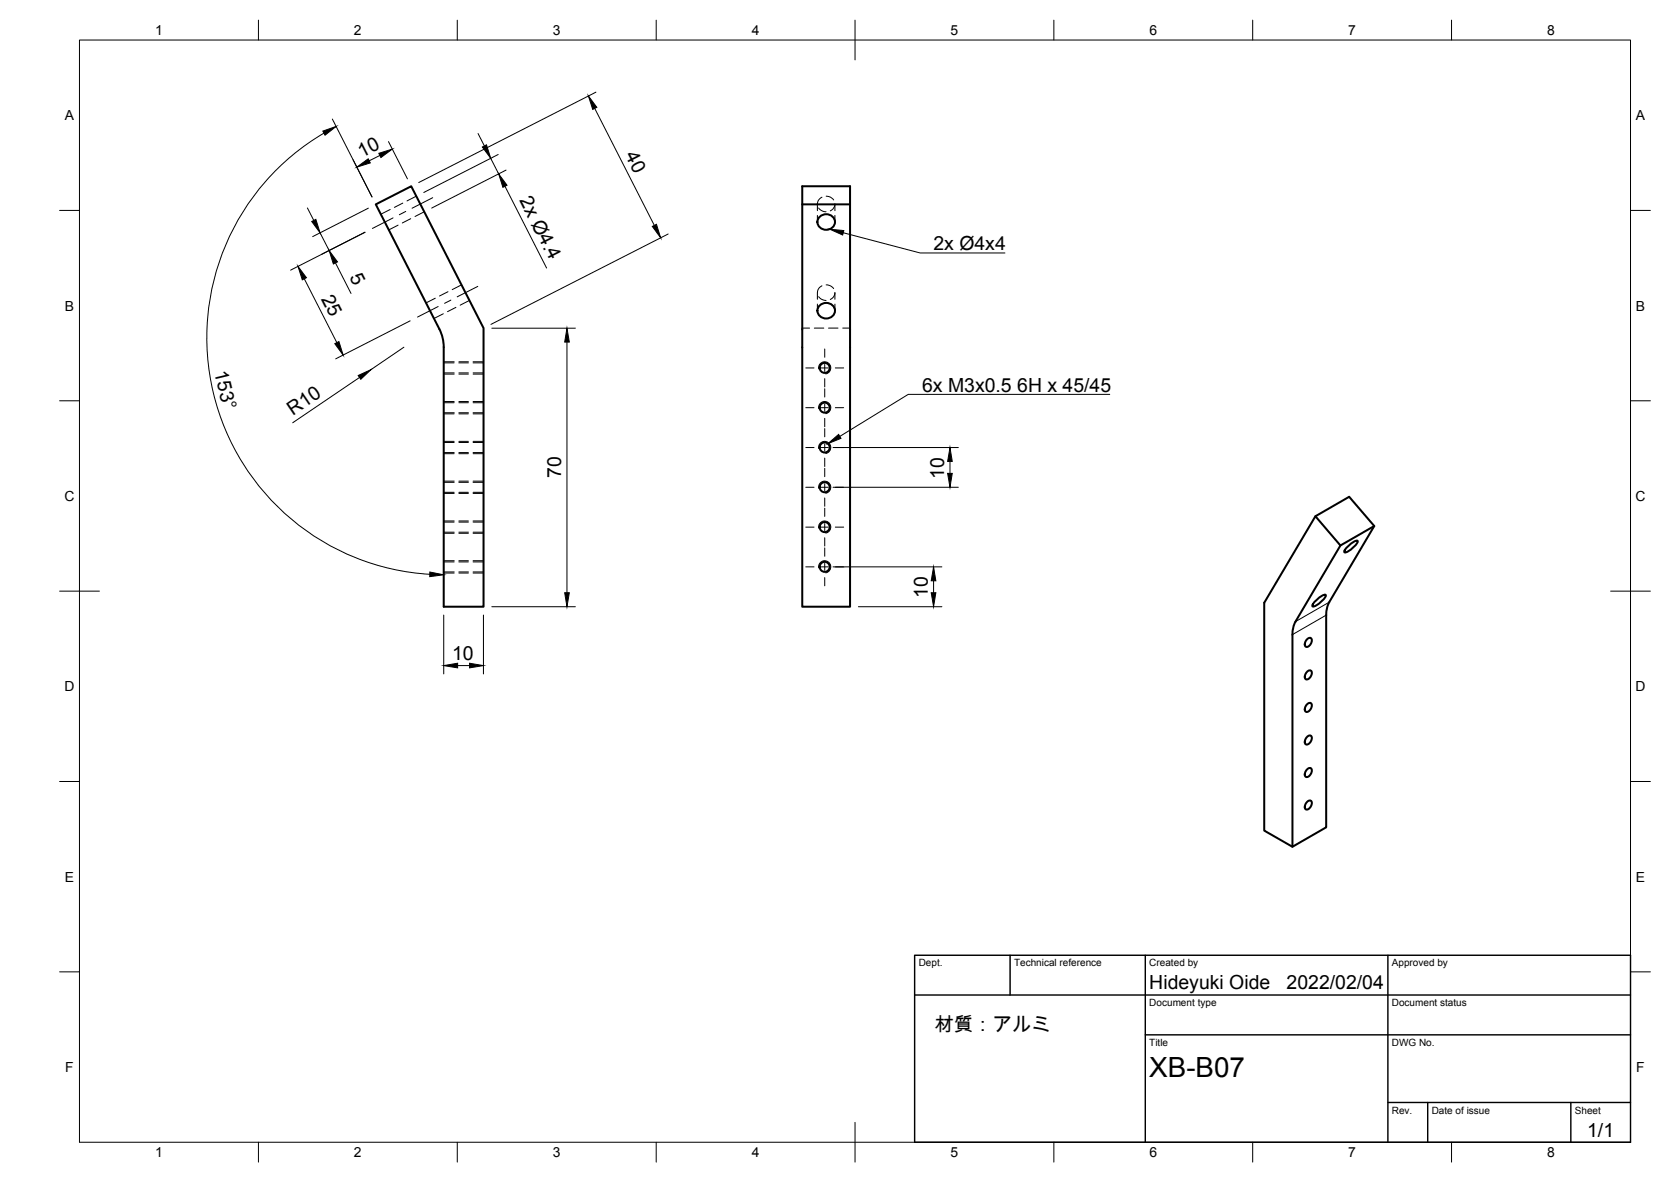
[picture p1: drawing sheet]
<svg xmlns="http://www.w3.org/2000/svg" width="420mm" height="297mm" viewBox="0 0 420 297" stroke-linecap="round" stroke-linejoin="round" font-family="sans-serif">
<g fill="none" stroke="#000" stroke-width=".51">
<path d="M94.5 51.4l8.9-4.6 18.2 35.7v70h-10l-.1-66.6-.5-2-.5-1.2zM201.7 46.8h12v105.7h-12zM201.7 51.4h12M206.2 54.4a2.14 2.14 0 0 1 2.7-.3 2.14 2.14 0 0 1 .8 2.7 2.21 2.21 0 0 1-2.7 .8 2.21 2.21 0 0 1-1.4-2.3zM206.2 76.7a2.14 2.14 0 0 1 2.7-.3 2.14 2.14 0 0 1 .8 2.7 2.21 2.21 0 0 1-2.7 .8 2.21 2.21 0 0 1-1.4-2.3zM330.8 129.7l8.4-4.9 6.3 7.4-11.3 19.1-.6 2.1-.1 54.5-8.5 4.9 .1-54.5 .6-2.1 11.3-19.1-6.2-7.4-12.9 21.8v57.2l7.1 4.1M338.7 137.5l1.7-1.4 1-.2a4.6 4.6 0 0 1-3.4 2.9l.1-.6zM345.5 132.2l-8.5 4.9M330.7 151.1l1.7-1.4 1-.2a4.6 4.6 0 0 1-3.4 2.9l.1-.6zM328.7 177a.65 .65 0 0 1 1.1-.1 1.54 1.54 0 0 1-1.5 2 1.42 1.42 0 0 1 .4-1.9zM328.7 160.6a.65 .65 0 0 1 1.1 0 1.54 1.54 0 0 1-1.5 1.9 1.42 1.42 0 0 1 .4-1.9zM328.7 168.8a.65 .65 0 0 1 1.1-.1 1.54 1.54 0 0 1-1.5 2 1.42 1.42 0 0 1 .4-1.9z"/>
<path d="M328.7 193.3a.65 .65 0 0 1 1.1 0 1.54 1.54 0 0 1-1.5 1.9 1.42 1.42 0 0 1 .4-1.9zM328.7 185.2a.65 .65 0 0 1 1.1-.1 1.54 1.54 0 0 1-1.5 2 1.42 1.42 0 0 1 .4-1.9zM328.7 201.5a.65 .65 0 0 1 1.1-.1 1.54 1.54 0 0 1-1.5 2 1.42 1.42 0 0 1 .4-1.9z"/>
<circle cx="207.4" cy="92.5" r="1.26"/>
<circle cx="207.4" cy="112.5" r="1.26"/>
<circle cx="207.4" cy="102.4" r="1.26"/>
<circle cx="207.4" cy="122.4" r="1.26"/>
<circle cx="207.4" cy="132.5" r="1.26"/>
<circle cx="207.4" cy="142.4" r="1.26"/>
</g>
<g fill="none" stroke="#000" stroke-width=".25">
<path d="M98.1 52.6l-2.3 1.2M100.1 56.6l-2.3 1.2M101.3 51l-2.1 1.1M103.3 55l-2.1 1M104.7 49.3l-2.4 1.2M106.7 53.2l-2.3 1.2M205.5 54.1v1.7M205.8 52.3l1 .8 .9 .1M206.7 49.6l-.8 .6a3.6 3.6 0 0 0-.4 2.7M207.7 49.3l1.1 .3 .8 .7M209.9 52.9v-1.6l-.4 1.2-.7 .5M209.9 54.1v1.7"/>
<path d="M109.5 74.9l-2.4 1.2M111.5 78.9l-2.4 1.1M112.6 73.3l-2.1 1.1M114.6 77.2l-2.1 1.1M116 71.6l-2.3 1.2M118 75.5l-2.3 1.2M205.5 76.4v1.7M205.8 74.6l.7 .5 1.2 .4M206.7 71.8l-.8 .7a3.7 3.7 0 0 0-.4 2.7M207.7 71.6l1.1 .2 .8 .7M209.9 75.2v-1.6l-.2 .9-.9 .8M209.9 76.4v1.7"/>
<path d="M111.6 91.2h2.6M111.6 93.7h2.6M115.4 91.2h2.4M115.4 93.7h2.4M119 91.2h2.6M119 93.7h2.6M201.7 82.5h1.9M204.7 82.5h2.4M208.3 82.5h2.4M211.9 82.5h1.8M111.6 111.2h2.6M111.6 113.7h2.6"/>
<path d="M111.6 101.2h2.6M111.6 103.7h2.6M115.4 111.2h2.4M115.4 113.7h2.4M115.4 101.2h2.4M115.4 103.7h2.4M119 111.2h2.6M119 113.7h2.6M119 101.2h2.6M119 103.7h2.6M111.6 131.2h2.6M111.6 133.7h2.6"/>
<path d="M111.6 121.2h2.6M111.6 123.7h2.6M115.4 131.2h2.4M115.4 133.7h2.4M115.4 121.2h2.4M115.4 123.7h2.4M119 131.2h2.6M119 133.7h2.6M119 121.2h2.6M119 123.7h2.6M111.6 141.2h2.6M111.6 143.7h2.6"/>
<path d="M115.4 141.2h2.4M115.4 143.7h2.4M119 141.2h2.6M119 143.7h2.6"/>
</g>
<g fill="none" stroke="#000" stroke-width=".25">
<path d="M111.6 90.9h2.6M111.6 94h2.6M115.4 90.9h2.4M115.4 94h2.4M119 90.9h2.6M119 94h2.6M111.6 110.9h2.6M111.6 114h2.6M111.6 100.9h2.6M111.6 104h2.6M115.4 110.9h2.4M115.4 114h2.4"/>
<path d="M115.4 100.9h2.4M115.4 104h2.4M119 110.9h2.6M119 114h2.6M119 100.9h2.6M119 104h2.6M111.6 130.9h2.6M111.6 134h2.6M111.6 120.9h2.6M111.6 124h2.6M115.4 130.9h2.4M115.4 134h2.4"/>
<path d="M115.4 120.9h2.4M115.4 124h2.4M119 130.9h2.6M119 134h2.6M119 120.9h2.6M119 124h2.6M111.6 140.9h2.6M111.6 144h2.6M115.4 140.9h2.4M115.4 144h2.4M119 140.9h2.6M119 144h2.6"/>
</g>
<path d="M205.8 92.7a1.53 1.53 0 0 1 1.3-1.8 1.53 1.53 0 0 1 1.8 1.3 1.53 1.53 0 0 1-1.3 1.8M205.8 112.7a1.53 1.53 0 0 1 1.3-1.8 1.53 1.53 0 0 1 1.8 1.3 1.53 1.53 0 0 1-1.3 1.8M205.8 102.7a1.53 1.53 0 0 1 1.3-1.8 1.53 1.53 0 0 1 1.8 1.3 1.53 1.53 0 0 1-1.3 1.8M205.8 132.7a1.53 1.53 0 0 1 1.3-1.8 1.53 1.53 0 0 1 1.8 1.3 1.53 1.53 0 0 1-1.3 1.8M205.8 122.7a1.53 1.53 0 0 1 1.3-1.8 1.53 1.53 0 0 1 1.8 1.3 1.53 1.53 0 0 1-1.3 1.8M205.8 142.7a1.53 1.53 0 0 1 1.3-1.8 1.53 1.53 0 0 1 1.8 1.3 1.53 1.53 0 0 1-1.3 1.8M333.5 154.6l-8.5 4.9M334.2 151.3l-8.5 4.9" fill="none" stroke="#000" stroke-width=".25"/>
<!-- layer: Border -->
<g fill="none" stroke="#000" stroke-width=".25">
<path d="M20 10.1h390v276.9h-390zM65 5.1v5M115 5.1v5M165 5.1v5M215 5.1v10M265 5.1v5M315 5.1v5M365 5.1v5M15 52.9h5M410 52.9h5M15 100.7h5M410 100.7h5"/>
<path d="M15 148.6h10M405 148.6h10M15 196.4h5M410 196.4h5M15 244.2h5M410 244.2h5M65 287v5M115 287v5M165 287v5M215 282.1v9.9M265 287v5M315 287v5"/>
<path d="M365 287v5"/>
</g>
<!-- layer: TitleBlock -->
<path d="M230 240.1h180v46.9h-180zM230 250h180M254 240.1v9.9M288 240.1v46.9M349 240.1v46.9M288 260.1h122M349 277.1h61M359 277.1v9.9M395 277.1v9.9" fill="none" stroke="#000" stroke-width=".36"/>
<!-- layer: Center Lines -->
<g fill="none" stroke="#000" stroke-width=".25">
<path d="M98.8 54.8l-5.2 2.6M102 53.1l-1.6 .9M108.8 49.7l-5.2 2.6M110.2 77l-5.2 2.7M113.4 75.4l-1.6 .8M120.1 72l-5.1 2.6M202.6 92.5h2.1M206.5 92.5h1.8M207.4 87.7v2.1M207.4 91.6v1.8M207.4 95.2v2M207.4 97.7v2.1"/>
<path d="M210 92.5h2.1M202.6 102.5h2.1M202.6 112.5h2.1M206.5 102.5h1.8M206.5 112.5h1.8M207.4 101.6v1.8M207.4 105.1v2.1M207.4 107.7v2.1M207.4 111.6v1.8M207.4 115.1v2.1M207.4 117.7v2.1M210 102.5h2.1"/>
<path d="M210 112.5h2.1M202.6 122.5h2.1M202.6 132.5h2.1M206.5 122.5h1.8M206.5 132.5h1.8M207.4 121.6v1.7M207.4 125.1v2.1M207.4 127.7v2.1M207.4 131.6v1.8M207.4 135.1v2.1M207.4 137.7v2.1M210 122.5h2.1"/>
<path d="M210 132.5h2.1M202.6 142.5h2.1M206.5 142.5h1.8M207.4 141.6v1.7M207.4 145.1v2.1M210 142.5h2.1"/>
</g>
<!-- layer: Dimensions -->
<g fill="none" stroke="#000" stroke-width=".25">
<path d="M81.5 33.5a59.6 59.6 0 0 0-27.8 65.3 59.6 59.6 0 0 0 54.4 45.5M83.6 29.9l9.9 19.6M95.5 39.1l-2.7 1.3M97.7 35.6l4.7 9.3M120.2 33.6l1.6 3.1M123.4 39.8l2 3.9M125.3 38.8l-18.7 9.6M149.5 27.2l15 29.4M149.8 23.2l-44.5 22.7M77.3 52.3l1.6 3.1M80.5 58.5l2.3 4.5M91.8 58.4l-18.7 9.5"/>
<path d="M92.6 52.3l-14 7.2M127 46.8l10.4 20.6M127.3 42.7l-18.8 9.6M168 58.8l-44.6 22.7M76.5 70.1l8.2 16M84.3 66.1l4 7.7M90.4 94.9l-16.8 11.3M101.6 87.3l-8.3 5.6M103.1 80.6l-18.7 9.6M123.7 82.5h21M142.6 86v63M209.5 112.5h31.5"/>
<path d="M238.9 116v3M209.5 122.5h31.5M111.6 154.6v14.8M121.6 154.6v14.8M123.7 152.5h21M209.5 142.5h27.3M215.8 152.5h21M234.7 146v3M115.1 167.3h3"/>
</g>
<g fill="#000" stroke="#000" stroke-width=".25">
<path d="M81.2 32.9l3.3-1.1-2.8 2.2zM89.7 42l2.9-2.1 .5 1zM95.2 38.5l3.4-1-2.8 2.1zM121.3 36.9l1-.5 1.1 3.4zM148 24.1l2.1 2.9-1.1 .5zM78.4 55.7l1-.6 1.1 3.4zM125.4 43.7l2.1 2.9-1.1 .5zM164 56.9l1.1-.5 1 3.4zM74.9 66.9l2.1 2.9-1 .5zM82.8 63l2.1 2.8-1.1 .5zM84.2 86.4l1-.6 1.1 3.4zM90.1 94.4l3.2-1.5-2.6 2.4z"/>
<path d="M142.6 82.5l.6 3.5h-1.2zM238.9 112.5l.5 3.5h-1.1zM238.3 119h1.1l-.5 3.5zM108.1 143.7l3.5 .7-3.5 .5zM142 149h1.2l-.6 3.5zM234.7 142.5l.6 3.5h-1.2zM234.1 149h1.2l-.6 3.5zM111.6 167.3l3.5-.6v1.1zM118.1 166.7l3.5 .6-3.5 .5z"/>
</g>
<!-- layer: Annotations -->
<path d="M208.6 57.6l3.6 .3-.3 1.2zM208.2 111.5l2.7-2.3 .6 1z" fill="#000" stroke="#000" stroke-width=".25"/>
<path d="M212 58.5l19.4 5.1h21.3M279 99.1h-50.6l-17.2 10.6" fill="none" stroke="#000" stroke-width=".25"/>
<text font-size="7" x="289" y="270.6">XB-B07</text>
<g font-size="4.9">
<text x="91" y="39.7" transform="rotate(-27 91 39.7)">10</text>
<text x="157.1" y="38.9" transform="rotate(63 157.1 38.9)">40</text>
<text x="130.5" y="50.4" transform="rotate(63 130.5 50.4)">2x Ø4.4</text>
<text x="234.7" y="62.9">2x Ø4x4</text>
<text x="87.8" y="69.6" transform="rotate(63 87.8 69.6)">5</text>
<text x="80.7" y="75" transform="rotate(63 80.7 75)">25</text>
<text x="53.8" y="93.4" transform="rotate(77 53.8 93.4)">153°</text>
<text x="231.9" y="98.4">6x M3x0.5</text>
<text x="255.8" y="98.4">6H x 45/45</text>
<text x="73.6" y="104.5" transform="rotate(-34 73.6 104.5)">R10</text>
<text x="141.1" y="120.2" transform="rotate(-90 141.1 120.2)">70</text>
<text x="237.4" y="120.3" transform="rotate(-90 237.4 120.3)">10</text>
<text x="233.3" y="150.3" transform="rotate(-90 233.3 150.3)">10</text>
<text x="113.7" y="165.8">10</text>
<text x="289" y="248.5">Hideyuki Oide</text>
<text x="323.5" y="248.5">2022/02/04</text>
<text x="234.9" y="259.2">材質：アルミ</text>
<text x="399.1" y="285.7">1/1</text>
</g>
<g font-size="3.5">
<text x="39" y="8.8">1</text>
<text x="89" y="8.8">2</text>
<text x="139" y="8.8">3</text>
<text x="189" y="8.8">4</text>
<text x="239" y="8.8">5</text>
<text x="289" y="8.8">6</text>
<text x="339" y="8.8">7</text>
<text x="389" y="8.8">8</text>
<text x="16.3" y="30.2">A</text>
<text x="411.3" y="30.2">A</text>
<text x="16.3" y="78">B</text>
<text x="411.3" y="78">B</text>
<text x="16.2" y="125.9">C</text>
<text x="411.2" y="125.9">C</text>
<text x="16.2" y="173.7">D</text>
<text x="411.2" y="173.7">D</text>
<text x="16.3" y="221.6">E</text>
<text x="411.3" y="221.6">E</text>
<text x="16.4" y="269.4">F</text>
<text x="411.4" y="269.4">F</text>
<text x="39" y="290.8">1</text>
<text x="89" y="290.8">2</text>
<text x="139" y="290.8">3</text>
<text x="189" y="290.8">4</text>
<text x="239" y="290.8">5</text>
<text x="289" y="290.8">6</text>
<text x="339" y="290.8">7</text>
<text x="389" y="290.8">8</text>
</g>
<g font-size="2.5">
<text x="231" y="242.9">Dept.</text>
<text x="255" y="242.9">Technical reference</text>
<text x="289" y="242.9">Created by</text>
<text x="350" y="242.9">Approved by</text>
<text x="289" y="252.8">Document type</text>
<text x="350" y="252.8">Document status</text>
<text x="289" y="262.9">Title</text>
<text x="350" y="262.9">DWG No.</text>
<text x="350" y="279.9">Rev.</text>
<text x="360" y="279.9">Date of issue</text>
<text x="396" y="279.9">Sheet</text>
</g>
</svg>
